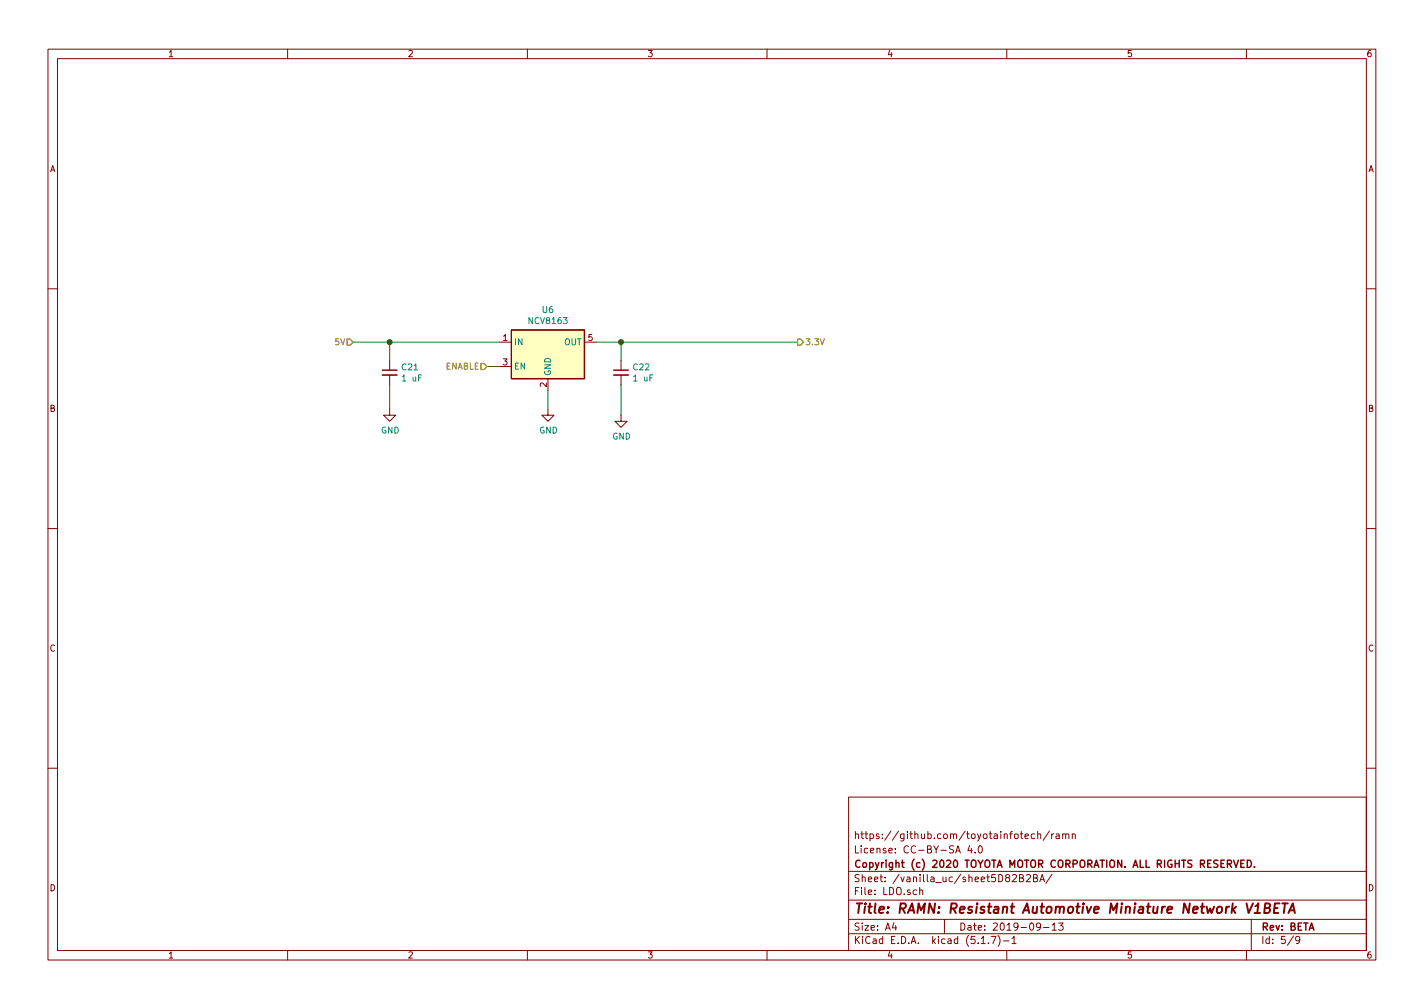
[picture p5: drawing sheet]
<svg xmlns="http://www.w3.org/2000/svg" width="297mm" height="210mm" viewBox="0 0 297 210" stroke-linecap="round" stroke-linejoin="round" font-family="sans-serif">
<g fill="none" stroke="#840000" stroke-width=".21">
<path d="M10 10.3h277v189.9h-277zM12 12.2h273v186.1h-273zM60 10.3v1.9M110 10.3v1.9M160 10.3v1.9M210 10.3v1.9M260 10.3v1.9M10 60.2h2M81.3 75.2v2M81.3 78.2v2.1M104.1 71.4h2.6M104.1 76.4h2.6"/>
<path d="M114.3 79v2.5M121.9 71.4h2.6M129.5 75.2v2M129.5 78.2v2.1M285 60.2h2M81.3 85.3v1.3h1.2l-1.2 1.3-1.3-1.3h1.3M114.3 85.3v1.3h1.3l-1.3 1.3-1.3-1.3h1.3M129.5 86.6v1.3h1.3l-1.3 1.2-1.2-1.2h1.2M10 110.3h2M285 110.3h2M10 160.2h2M177 166.3h108v32h-108z"/>
<path d="M202.3 176.3l-.4 1.1h.9M202.6 176.9v1M203.4 177.8v.1M204.2 176.6l.2-.2a.8 .8 0 0 1 .5 .8 .8 .8 0 0 1-.5 .7l-.4-.5zM213.8 174.4l.7-.1v-.3l-.5-.1-.2 .2 .1 .7h.6M215.8 174l-.4-.1-.3 .3 .1 .6 .2 .1 .4-.1M216.5 174.1l.2-.2 .3 .1 .1 .9M216.5 173.4v1.5M218.9 173.3l-1.3 2M219.4 173.9v1M219.8 173.9l-.4 .3M220.3 174h.6l.1 .9"/>
<path d="M221 174.3l-.6 .1-.2 .2 .2 .3 .6-.1M221.7 174.1l.2-.2 .3 .1 .1 .9M221.7 173.9v1M222.3 174.1l.2-.2 .4 .1 .1 .9M223.7 174.1l.2-.2 .3 .1 .1 .9M223.7 173.9v1M285 160.2h2M60 198.3v1.9M110 198.3v1.9M160 198.3v1.9M177 194.8h108M177 191.8h108"/>
<path d="M177 187.8h108M177 181.8h108M186.5 192.5l-.4 1h1M186.8 193v1M191.8 185.7l.2-.1 .4 .1 .1 .9M191.8 185.1v1.5M197 191.8v3M204.7 196.8h.8M206.2 196.7v.1M206.8 195.3h.9l-.6 1.5M208.2 195.1a1.71 1.71 0 0 1 0 2.3M209.3 196.3h1.2"/>
<path d="M210 198.3v1.9M211.1 195.8l.4-.5v1.5M211.1 196.8h.9M211.2 182.6l.6-.2 .2 .4-.9 1.1h.9M212.7 183.1l.7-.1v-.4l-.2-.2h-.5v1.5h.6l.2-.1v-.4l-.3-.3M214.1 182.6l.6-.2 .3 .4-1 1.1h1M215.6 183.1h.7l.1-.3-.1-.3-.7-.1v1.5h.6l.2-.1 .1-.4-.4-.3M216.9 183.9l.5-1.5 .5 1.5M217 193.2l-.2 .3-.5-.1-.1-.2v-.4l.3-.3 .4 .1 .1 .2a1.01 1.01 0 0 1-.4 1.2h-.3M217 183.5h.8M217.7 193.5h1.1M219.5 182.3l-1.3 2"/>
<path d="M219.5 193l.4-.5v1.5M219.5 194h.8M220.8 192.5h1l-.5 .6 .4 .1v.7l-.2 .1-.7-.1M260 198.3v1.9M261 191.8v6.5M269.8 195.2l-1.2 2M271.1 196l-.3 .3-.4-.1-.1-.2v-.4l.3-.3h.2l.3 .3a1.01 1.01 0 0 1-.4 1.2h-.3"/>
</g>
<path d="M261.7 190.4h1.1M261.9 189l.6-.6-.2 2M263.8 189.4l.9-.1 .2-.3-.1-.5-.9-.1-.2 2 1-.1a.5 .5 0 0 0 .2-.5 .5 .5 0 0 0-.4-.4M265.8 189.4h.7M266.9 188.4h-1l-.2 2h.9M267.5 188.4h1.1M268 188.4l-.2 2M268.8 190.4l.9-2 .4 2M269 189.9h1" fill="none" stroke="#840000" stroke-width=".41"/>
<path d="M79.8 77.2h3M128 77.2h3.1M257.3 179.4l.5 1.5 .5-1.5M259.5 179.4h-.7v1.5h.7M260.2 179.4a.76 .76 0 0 1 .8 .8 .76 .76 0 0 1-.8 .7zM258.8 180.1h.5M261.7 180.8v.1" fill="none" stroke="#840000" stroke-width=".3"/>
<path d="M106.7 68.8h15.2v10.2h-15.2z" fill="#ffffc2" stroke="#ffffc2" stroke-width=".21"/>
<path d="M106.7 68.8h15.2v10.2h-15.2z" fill="none" stroke="#840000" stroke-width=".25"/>
<path d="M79.8 78.2h3M128 78.2h3.1" fill="none" stroke="#840000" stroke-width=".33"/>
<path d="M73.7 71.4h30.4M81.3 71.4v3.8M101.6 76.4h2.5M124.5 71.4h41.9M129.5 71.4v3.8M81.3 80.3v5M114.3 81.5v3.8M129.5 80.3v6.3" fill="none" stroke="#008400" stroke-width=".21"/>
<path d="M72.4 70.7h.6l.7 .7-.7 .6h-.6zM100.3 75.8h.7l.6 .6-.6 .7h-.7zM166.4 70.7h.6l.6 .7-.6 .6h-.6z" fill="none" stroke="#848400" stroke-width=".25"/>
<g fill="#008400" stroke="#008400" stroke-width=".25">
<circle cx="81.3" cy="71.4" r=".51"/>
<circle cx="129.5" cy="71.4" r=".51"/>
</g>
<text font-size="2.8" fill="#840000" x="178" y="190.5">Title: RAMN: Resistant Automotive Miniature Network V1BETA</text>
<g font-size="2.1" fill="#840000">
<text x="178" y="178">License: CC-BY-SA 4.0</text>
<text x="178" y="175">https://github.com/toyotainfotech/ramn</text>
<text x="178" y="184">Sheet: /vanilla_uc/sheet5D82B2BA/</text>
<text x="178" y="181">Copyright (c) 2020 TOYOTA MOTOR CORPORATION. ALL RIGHTS RESERVED.</text>
<text x="178" y="186.7">File: LDO.sch</text>
<text x="178" y="196.9">KiCad E.D.A. kicad (5.1.7)-1</text>
<text x="178" y="194.1">Size: A4</text>
<text x="200" y="194.1">Date: 2019-09-13</text>
<text x="263" y="194.1">Rev: BETA</text>
<text x="263" y="196.9">Id: 5/9</text>
</g>
<g font-size="1.8" fill="#840000">
<text x="35" y="11.9">1</text>
<text x="85" y="11.9">2</text>
<text x="135" y="11.9">3</text>
<text x="185" y="11.9">4</text>
<text x="235" y="11.9">5</text>
<text x="285" y="11.9">6</text>
<text x="10.4" y="35.9">A</text>
<text x="285.4" y="35.9">A</text>
<text x="104.9" y="71.1">1</text>
<text x="122.7" y="71.1">5</text>
<text x="104.9" y="76.2">3</text>
<text x="114" y="80.7" transform="rotate(-90 114 80.7)">2</text>
<text x="10.4" y="85.9">B</text>
<text x="285.4" y="85.9">B</text>
<text x="10.4" y="135.9">C</text>
<text x="285.4" y="135.9">C</text>
<text x="10.4" y="185.9">D</text>
<text x="285.4" y="185.9">D</text>
<text x="35" y="199.9">1</text>
<text x="85" y="199.9">2</text>
<text x="135" y="199.9">3</text>
<text x="185" y="199.9">4</text>
<text x="235" y="199.9">5</text>
<text x="285" y="199.9">6</text>
</g>
<g font-size="1.8" fill="#008484">
<text x="113.2" y="65.3">U6</text>
<text x="110.5" y="67.6">NCV8163</text>
<text x="83.9" y="77.2">C21</text>
<text x="107.2" y="72">IN</text>
<text x="107.2" y="77.1">EN</text>
<text x="117.7" y="72">OUT</text>
<text x="132.2" y="77.2">C22</text>
<text x="84.1" y="79.5">1 uF</text>
<text x="114.9" y="78.5" transform="rotate(-90 114.9 78.5)">GND</text>
<text x="132.4" y="79.5">1 uF</text>
<text x="79.5" y="90.4">GND</text>
<text x="112.5" y="90.4">GND</text>
<text x="127.7" y="91.7">GND</text>
</g>
<g font-size="1.8" fill="#848400">
<text x="70" y="72">5V</text>
<text x="92.8" y="77.1">ENABLE</text>
<text x="167.9" y="72">3.3V</text>
</g>
</svg>
